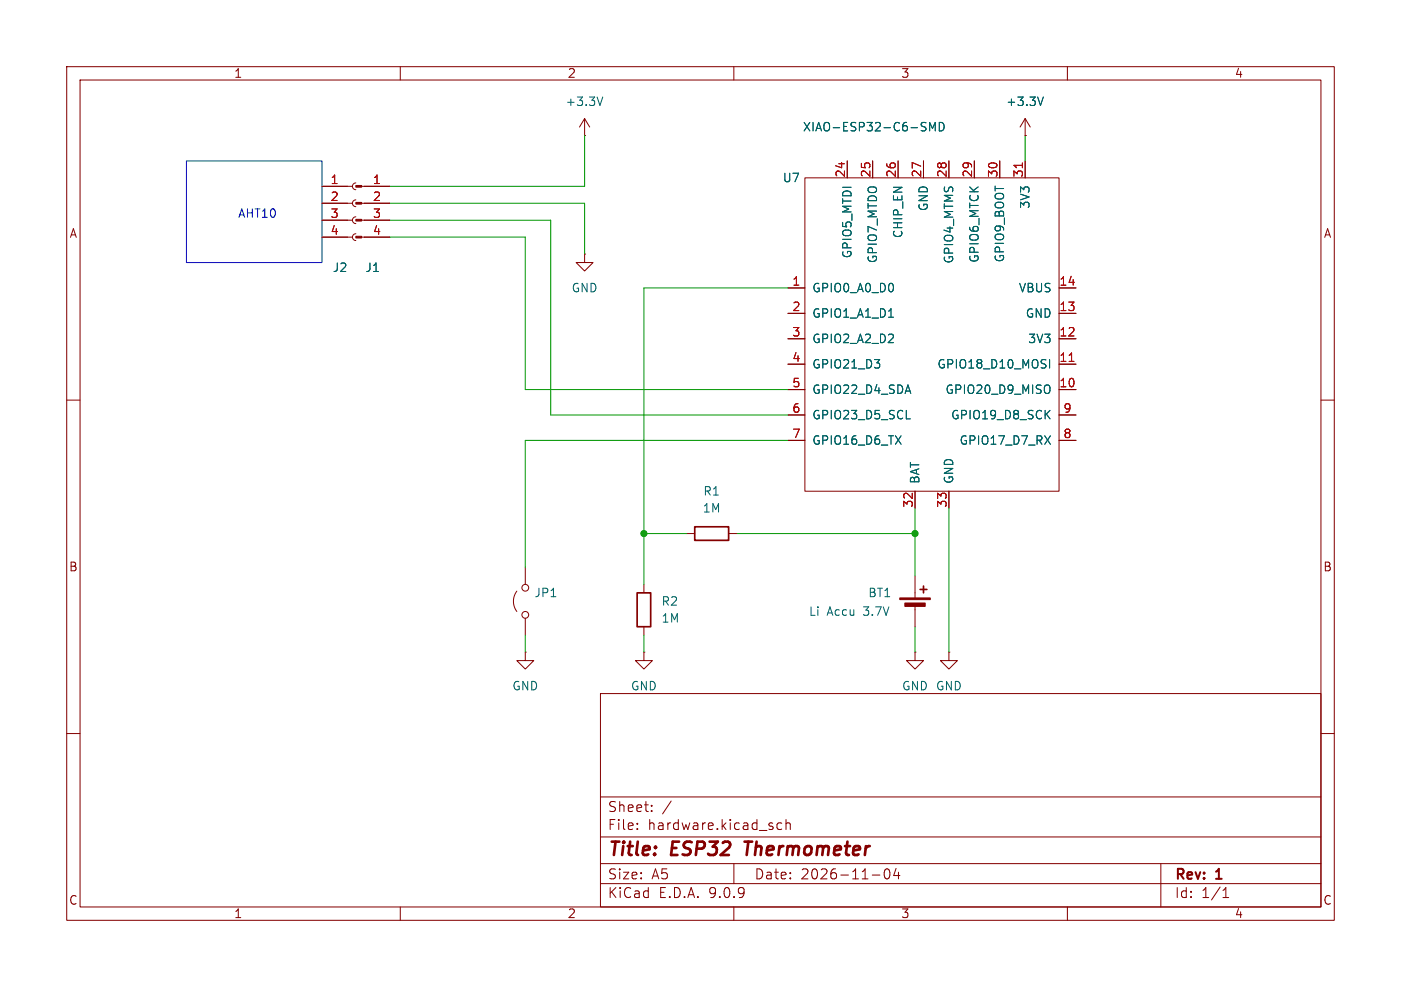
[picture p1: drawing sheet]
(kicad_sch
 (version 20250114)
 (generator "eeschema")
 (generator_version "9.0")
 (paper "A5")
 (title_block
  (title "ESP32 Thermometer")
  (date "2026-11-04")
  (rev "1"))
 (lib_symbols
  (symbol "Connector:Conn_01x04_Pin"
   (pin_names
    (offset 1.016) (hide yes)) (exclude_from_sim no) (in_bom yes) (on_board yes)
   (property "Reference" "J" (at 0 5.08 0) (effects (font (size 1.27 1.27))))
   (property "Value" "Conn_01x04_Pin" (at 0 -7.62 0) (effects (font (size 1.27 1.27))))
   (property "Footprint" "" (at 0 0 0) (effects (font (size 1.27 1.27)) (hide yes)))
   (property "Datasheet" "~" (at 0 0 0) (effects (font (size 1.27 1.27)) (hide yes)))
   (property "Description" "Generic connector, single row, 01x04, script generated" (at 0 0 0) (effects (font (size 1.27 1.27)) (hide yes)))
   (property "ki_locked" "" (at 0 0 0) (effects (font (size 1.27 1.27))))
   (symbol "Conn_01x04_Pin_1_1"
    (rectangle (start 0.8636 2.667) (end 0 2.413) (stroke (width 0.1524) (type default)) (fill (type outline)))
    (rectangle (start 0.8636 0.127) (end 0 -0.127) (stroke (width 0.1524) (type default)) (fill (type outline)))
    (rectangle (start 0.8636 -2.413) (end 0 -2.667) (stroke (width 0.1524) (type default)) (fill (type outline)))
    (rectangle (start 0.8636 -4.953) (end 0 -5.207) (stroke (width 0.1524) (type default)) (fill (type outline)))
    (polyline (pts (xy 1.27 2.54) (xy 0.8636 2.54)) (stroke (width 0.1524) (type default)) (fill (type none)))
    (polyline (pts (xy 1.27 0) (xy 0.8636 0)) (stroke (width 0.1524) (type default)) (fill (type none)))
    (polyline (pts (xy 1.27 -2.54) (xy 0.8636 -2.54)) (stroke (width 0.1524) (type default)) (fill (type none)))
    (polyline (pts (xy 1.27 -5.08) (xy 0.8636 -5.08)) (stroke (width 0.1524) (type default)) (fill (type none)))
    (pin passive line (at 5.08 2.54 180) (length 3.81) (name "Pin_1" (effects (font (size 1.27 1.27)))) (number "1" (effects (font (size 1.27 1.27)))))
    (pin passive line (at 5.08 0 180) (length 3.81) (name "Pin_2" (effects (font (size 1.27 1.27)))) (number "2" (effects (font (size 1.27 1.27)))))
    (pin passive line (at 5.08 -2.54 180) (length 3.81) (name "Pin_3" (effects (font (size 1.27 1.27)))) (number "3" (effects (font (size 1.27 1.27)))))
    (pin passive line (at 5.08 -5.08 180) (length 3.81) (name "Pin_4" (effects (font (size 1.27 1.27)))) (number "4" (effects (font (size 1.27 1.27))))))
   (embedded_fonts no))
  (symbol "Connector:Conn_01x04_Socket"
   (pin_names
    (offset 1.016) (hide yes)) (exclude_from_sim no) (in_bom yes) (on_board yes)
   (property "Reference" "J" (at 0 5.08 0) (effects (font (size 1.27 1.27))))
   (property "Value" "Conn_01x04_Socket" (at 0 -7.62 0) (effects (font (size 1.27 1.27))))
   (property "Footprint" "" (at 0 0 0) (effects (font (size 1.27 1.27)) (hide yes)))
   (property "Datasheet" "~" (at 0 0 0) (effects (font (size 1.27 1.27)) (hide yes)))
   (property "Description" "Generic connector, single row, 01x04, script generated" (at 0 0 0) (effects (font (size 1.27 1.27)) (hide yes)))
   (property "ki_locked" "" (at 0 0 0) (effects (font (size 1.27 1.27))))
   (symbol "Conn_01x04_Socket_1_1"
    (polyline (pts (xy -1.27 2.54) (xy -0.508 2.54)) (stroke (width 0.1524) (type default)) (fill (type none)))
    (polyline (pts (xy -1.27 0) (xy -0.508 0)) (stroke (width 0.1524) (type default)) (fill (type none)))
    (polyline (pts (xy -1.27 -2.54) (xy -0.508 -2.54)) (stroke (width 0.1524) (type default)) (fill (type none)))
    (polyline (pts (xy -1.27 -5.08) (xy -0.508 -5.08)) (stroke (width 0.1524) (type default)) (fill (type none)))
    (arc (start 0 2.032) (mid -0.5058 2.54) (end 0 3.048) (stroke (width 0.1524) (type default)) (fill (type none)))
    (arc (start 0 -0.508) (mid -0.5058 0) (end 0 0.508) (stroke (width 0.1524) (type default)) (fill (type none)))
    (arc (start 0 -3.048) (mid -0.5058 -2.54) (end 0 -2.032) (stroke (width 0.1524) (type default)) (fill (type none)))
    (arc (start 0 -5.588) (mid -0.5058 -5.08) (end 0 -4.572) (stroke (width 0.1524) (type default)) (fill (type none)))
    (pin passive line (at -5.08 2.54 0) (length 3.81) (name "Pin_1" (effects (font (size 1.27 1.27)))) (number "1" (effects (font (size 1.27 1.27)))))
    (pin passive line (at -5.08 0 0) (length 3.81) (name "Pin_2" (effects (font (size 1.27 1.27)))) (number "2" (effects (font (size 1.27 1.27)))))
    (pin passive line (at -5.08 -2.54 0) (length 3.81) (name "Pin_3" (effects (font (size 1.27 1.27)))) (number "3" (effects (font (size 1.27 1.27)))))
    (pin passive line (at -5.08 -5.08 0) (length 3.81) (name "Pin_4" (effects (font (size 1.27 1.27)))) (number "4" (effects (font (size 1.27 1.27))))))
   (embedded_fonts no))
  (symbol "Device:Battery_Cell"
   (pin_numbers (hide yes))
   (pin_names
    (offset 0) (hide yes)) (exclude_from_sim no) (in_bom yes) (on_board yes)
   (property "Reference" "BT" (at 2.54 2.54 0) (effects (font (size 1.27 1.27)) (justify left)))
   (property "Value" "Battery_Cell" (at 2.54 0 0) (effects (font (size 1.27 1.27)) (justify left)))
   (property "Footprint" "" (at 0 1.524 90) (effects (font (size 1.27 1.27)) (hide yes)))
   (property "Datasheet" "~" (at 0 1.524 90) (effects (font (size 1.27 1.27)) (hide yes)))
   (property "Description" "Single-cell battery" (at 0 0 0) (effects (font (size 1.27 1.27)) (hide yes)))
   (property "Sim.Device" "V" (at 0 0 0) (effects (font (size 1.27 1.27)) (hide yes)))
   (property "Sim.Type" "DC" (at 0 0 0) (effects (font (size 1.27 1.27)) (hide yes)))
   (property "Sim.Pins" "1=+ 2=-" (at 0 0 0) (effects (font (size 1.27 1.27)) (hide yes)))
   (symbol "Battery_Cell_0_1"
    (rectangle (start -2.286 1.778) (end 2.286 1.524) (stroke (width 0) (type default)) (fill (type outline)))
    (rectangle (start -1.524 1.016) (end 1.524 0.508) (stroke (width 0) (type default)) (fill (type outline)))
    (polyline (pts (xy 0 1.778) (xy 0 2.54)) (stroke (width 0) (type default)) (fill (type none)))
    (polyline (pts (xy 0 0.762) (xy 0 0)) (stroke (width 0) (type default)) (fill (type none)))
    (polyline (pts (xy 0.762 3.048) (xy 1.778 3.048)) (stroke (width 0.254) (type default)) (fill (type none)))
    (polyline (pts (xy 1.27 3.556) (xy 1.27 2.54)) (stroke (width 0.254) (type default)) (fill (type none))))
   (symbol "Battery_Cell_1_1"
    (pin passive line (at 0 5.08 270) (length 2.54) (name "+" (effects (font (size 1.27 1.27)))) (number "1" (effects (font (size 1.27 1.27)))))
    (pin passive line (at 0 -2.54 90) (length 2.54) (name "-" (effects (font (size 1.27 1.27)))) (number "2" (effects (font (size 1.27 1.27))))))
   (embedded_fonts no))
  (symbol "Device:R"
   (pin_numbers (hide yes))
   (pin_names
    (offset 0)) (exclude_from_sim no) (in_bom yes) (on_board yes)
   (property "Reference" "R" (at 2.032 0 90) (effects (font (size 1.27 1.27))))
   (property "Value" "R" (at 0 0 90) (effects (font (size 1.27 1.27))))
   (property "Footprint" "" (at -1.778 0 90) (effects (font (size 1.27 1.27)) (hide yes)))
   (property "Datasheet" "~" (at 0 0 0) (effects (font (size 1.27 1.27)) (hide yes)))
   (property "Description" "Resistor" (at 0 0 0) (effects (font (size 1.27 1.27)) (hide yes)))
   (symbol "R_0_1"
    (rectangle (start -1.016 -2.54) (end 1.016 2.54) (stroke (width 0.254) (type default)) (fill (type none))))
   (symbol "R_1_1"
    (pin passive line (at 0 3.81 270) (length 1.27) (name "~" (effects (font (size 1.27 1.27)))) (number "1" (effects (font (size 1.27 1.27)))))
    (pin passive line (at 0 -3.81 90) (length 1.27) (name "~" (effects (font (size 1.27 1.27)))) (number "2" (effects (font (size 1.27 1.27))))))
   (embedded_fonts no))
  (symbol "Jumper:Jumper_2_Open"
   (pin_numbers (hide yes))
   (pin_names
    (offset 0) (hide yes)) (exclude_from_sim no) (in_bom yes) (on_board yes)
   (property "Reference" "JP" (at 0 2.794 0) (effects (font (size 1.27 1.27))))
   (property "Value" "Jumper_2_Open" (at 0 -2.286 0) (effects (font (size 1.27 1.27))))
   (property "Footprint" "" (at 0 0 0) (effects (font (size 1.27 1.27)) (hide yes)))
   (property "Datasheet" "~" (at 0 0 0) (effects (font (size 1.27 1.27)) (hide yes)))
   (property "Description" "Jumper, 2-pole, open" (at 0 0 0) (effects (font (size 1.27 1.27)) (hide yes)))
   (symbol "Jumper_2_Open_0_0"
    (circle (center -2.032 0) (radius 0.508) (stroke (width 0) (type default)) (fill (type none)))
    (circle (center 2.032 0) (radius 0.508) (stroke (width 0) (type default)) (fill (type none))))
   (symbol "Jumper_2_Open_0_1"
    (arc (start -1.524 1.27) (mid 0 1.778) (end 1.524 1.27) (stroke (width 0) (type default)) (fill (type none))))
   (symbol "Jumper_2_Open_1_1"
    (pin passive line (at -5.08 0 0) (length 2.54) (name "A" (effects (font (size 1.27 1.27)))) (number "1" (effects (font (size 1.27 1.27)))))
    (pin passive line (at 5.08 0 180) (length 2.54) (name "B" (effects (font (size 1.27 1.27)))) (number "2" (effects (font (size 1.27 1.27))))))
   (embedded_fonts no))
  (symbol "Seeed_Studio_XIAO_Series:XIAO-ESP32-C6-SMD"
   (pin_names
    (offset 1.016)) (exclude_from_sim no) (in_bom yes) (on_board yes)
   (property "Reference" "U" (at -18.542 23.114 0) (effects (font (size 1.27 1.27))))
   (property "Value" "XIAO-ESP32-C6-SMD" (at -8.382 21.336 0) (effects (font (size 1.27 1.27))))
   (property "Footprint" "Seeed_Studio_XIAO_Series:XIAO-ESP32-C6-SMD" (at -8.89 5.08 0) (effects (font (size 1.27 1.27)) (hide yes)))
   (property "Datasheet" "" (at -8.89 5.08 0) (effects (font (size 1.27 1.27)) (hide yes)))
   (property "Description" "" (at 0 0 0) (effects (font (size 1.27 1.27)) (hide yes)))
   (symbol "XIAO-ESP32-C6-SMD_0_1"
    (rectangle (start -19.05 20.32) (end 19.05 -26.67) (stroke (width 0) (type default)) (fill (type none))))
   (symbol "XIAO-ESP32-C6-SMD_1_1"
    (pin passive line (at -21.59 3.81 0) (length 2.54) (name "GPIO0_A0_D0" (effects (font (size 1.27 1.27)))) (number "1" (effects (font (size 1.27 1.27)))))
    (pin passive line (at -21.59 0 0) (length 2.54) (name "GPIO1_A1_D1" (effects (font (size 1.27 1.27)))) (number "2" (effects (font (size 1.27 1.27)))))
    (pin passive line (at -21.59 -3.81 0) (length 2.54) (name "GPIO2_A2_D2" (effects (font (size 1.27 1.27)))) (number "3" (effects (font (size 1.27 1.27)))))
    (pin passive line (at -21.59 -7.62 0) (length 2.54) (name "GPIO21_D3" (effects (font (size 1.27 1.27)))) (number "4" (effects (font (size 1.27 1.27)))))
    (pin passive line (at -21.59 -11.43 0) (length 2.54) (name "GPIO22_D4_SDA" (effects (font (size 1.27 1.27)))) (number "5" (effects (font (size 1.27 1.27)))))
    (pin passive line (at -21.59 -15.24 0) (length 2.54) (name "GPIO23_D5_SCL" (effects (font (size 1.27 1.27)))) (number "6" (effects (font (size 1.27 1.27)))))
    (pin passive line (at -21.59 -19.05 0) (length 2.54) (name "GPIO16_D6_TX" (effects (font (size 1.27 1.27)))) (number "7" (effects (font (size 1.27 1.27)))))
    (pin passive line (at -12.7 22.86 270) (length 2.54) (name "GPIO5_MTDI" (effects (font (size 1.27 1.27)))) (number "24" (effects (font (size 1.27 1.27)))))
    (pin passive line (at -8.89 22.86 270) (length 2.54) (name "GPIO7_MTDO" (effects (font (size 1.27 1.27)))) (number "25" (effects (font (size 1.27 1.27)))))
    (pin passive line (at -5.08 22.86 270) (length 2.54) (name "CHIP_EN" (effects (font (size 1.27 1.27)))) (number "26" (effects (font (size 1.27 1.27)))))
    (pin passive line (at -2.54 -29.21 90) (length 2.54) (name "BAT" (effects (font (size 1.27 1.27)))) (number "32" (effects (font (size 1.27 1.27)))))
    (pin passive line (at -1.27 22.86 270) (length 2.54) (name "GND" (effects (font (size 1.27 1.27)))) (number "27" (effects (font (size 1.27 1.27)))))
    (pin passive line (at 2.54 22.86 270) (length 2.54) (name "GPIO4_MTMS" (effects (font (size 1.27 1.27)))) (number "28" (effects (font (size 1.27 1.27)))))
    (pin passive line (at 2.54 -29.21 90) (length 2.54) (name "GND" (effects (font (size 1.27 1.27)))) (number "33" (effects (font (size 1.27 1.27)))))
    (pin passive line (at 6.35 22.86 270) (length 2.54) (name "GPIO6_MTCK" (effects (font (size 1.27 1.27)))) (number "29" (effects (font (size 1.27 1.27)))))
    (pin passive line (at 10.16 22.86 270) (length 2.54) (name "GPIO9_BOOT" (effects (font (size 1.27 1.27)))) (number "30" (effects (font (size 1.27 1.27)))))
    (pin passive line (at 13.97 22.86 270) (length 2.54) (name "3V3" (effects (font (size 1.27 1.27)))) (number "31" (effects (font (size 1.27 1.27)))))
    (pin passive line (at 21.59 3.81 180) (length 2.54) (name "VBUS" (effects (font (size 1.27 1.27)))) (number "14" (effects (font (size 1.27 1.27)))))
    (pin passive line (at 21.59 0 180) (length 2.54) (name "GND" (effects (font (size 1.27 1.27)))) (number "13" (effects (font (size 1.27 1.27)))))
    (pin passive line (at 21.59 -3.81 180) (length 2.54) (name "3V3" (effects (font (size 1.27 1.27)))) (number "12" (effects (font (size 1.27 1.27)))))
    (pin passive line (at 21.59 -7.62 180) (length 2.54) (name "GPIO18_D10_MOSI" (effects (font (size 1.27 1.27)))) (number "11" (effects (font (size 1.27 1.27)))))
    (pin passive line (at 21.59 -11.43 180) (length 2.54) (name "GPIO20_D9_MISO" (effects (font (size 1.27 1.27)))) (number "10" (effects (font (size 1.27 1.27)))))
    (pin passive line (at 21.59 -15.24 180) (length 2.54) (name "GPIO19_D8_SCK" (effects (font (size 1.27 1.27)))) (number "9" (effects (font (size 1.27 1.27)))))
    (pin passive line (at 21.59 -19.05 180) (length 2.54) (name "GPIO17_D7_RX" (effects (font (size 1.27 1.27)))) (number "8" (effects (font (size 1.27 1.27))))))
   (embedded_fonts no))
  (symbol "power:+3.3V"
   (power)
   (pin_numbers (hide yes))
   (pin_names
    (offset 0) (hide yes)) (exclude_from_sim no) (in_bom yes) (on_board yes)
   (property "Reference" "#PWR" (at 0 -3.81 0) (effects (font (size 1.27 1.27)) (hide yes)))
   (property "Value" "+3.3V" (at 0 3.556 0) (effects (font (size 1.27 1.27))))
   (property "Footprint" "" (at 0 0 0) (effects (font (size 1.27 1.27)) (hide yes)))
   (property "Datasheet" "" (at 0 0 0) (effects (font (size 1.27 1.27)) (hide yes)))
   (property "Description" "Power symbol creates a global label with name \"+3.3V\"" (at 0 0 0) (effects (font (size 1.27 1.27)) (hide yes)))
   (symbol "+3.3V_0_1"
    (polyline (pts (xy -0.762 1.27) (xy 0 2.54)) (stroke (width 0) (type default)) (fill (type none)))
    (polyline (pts (xy 0 2.54) (xy 0.762 1.27)) (stroke (width 0) (type default)) (fill (type none)))
    (polyline (pts (xy 0 0) (xy 0 2.54)) (stroke (width 0) (type default)) (fill (type none))))
   (symbol "+3.3V_1_1"
    (pin power_in line (at 0 0 90) (length 0) (name "~" (effects (font (size 1.27 1.27)))) (number "1" (effects (font (size 1.27 1.27))))))
   (embedded_fonts no))
  (symbol "power:GND"
   (power)
   (pin_numbers (hide yes))
   (pin_names
    (offset 0) (hide yes)) (exclude_from_sim no) (in_bom yes) (on_board yes)
   (property "Reference" "#PWR" (at 0 -6.35 0) (effects (font (size 1.27 1.27)) (hide yes)))
   (property "Value" "GND" (at 0 -3.81 0) (effects (font (size 1.27 1.27))))
   (property "Footprint" "" (at 0 0 0) (effects (font (size 1.27 1.27)) (hide yes)))
   (property "Datasheet" "" (at 0 0 0) (effects (font (size 1.27 1.27)) (hide yes)))
   (property "Description" "Power symbol creates a global label with name \"GND\" , ground" (at 0 0 0) (effects (font (size 1.27 1.27)) (hide yes)))
   (symbol "GND_0_1"
    (polyline (pts (xy 0 0) (xy 0 -1.27) (xy 1.27 -1.27) (xy 0 -2.54) (xy -1.27 -1.27) (xy 0 -1.27)) (stroke (width 0) (type default)) (fill (type none))))
   (symbol "GND_1_1"
    (pin power_in line (at 0 0 270) (length 0) (name "~" (effects (font (size 1.27 1.27)))) (number "1" (effects (font (size 1.27 1.27))))))
   (embedded_fonts no)))
 (rectangle
  (start 27.94 24.13)
  (end 48.26 39.37)
  (stroke (width 0) (type default))
  (fill (type none)))
 (text "AHT10"
  (exclude_from_sim no)
  (at 38.608 32.258 0)
  (effects (font (size 1.27 1.27))))
 (junction
  (at 137.16 80.01)
  (diameter 0)
  (color 0 0 0 0))
 (junction
  (at 96.52 80.01)
  (diameter 0)
  (color 0 0 0 0))
 (wire
  (pts (xy 96.52 43.18) (xy 96.52 80.01))
  (stroke (width 0) (type default)))
 (wire
  (pts (xy 58.42 33.02) (xy 82.55 33.02))
  (stroke (width 0) (type default)))
 (wire
  (pts (xy 82.55 62.23) (xy 118.11 62.23))
  (stroke (width 0) (type default)))
 (wire
  (pts (xy 153.67 20.32) (xy 153.67 24.13))
  (stroke (width 0) (type default)))
 (wire
  (pts (xy 87.63 27.94) (xy 87.63 20.32))
  (stroke (width 0) (type default)))
 (wire
  (pts (xy 58.42 27.94) (xy 87.63 27.94))
  (stroke (width 0) (type default)))
 (wire
  (pts (xy 96.52 87.63) (xy 96.52 80.01))
  (stroke (width 0) (type default)))
 (wire
  (pts (xy 78.74 95.25) (xy 78.74 97.79))
  (stroke (width 0) (type default)))
 (wire
  (pts (xy 58.42 35.56) (xy 78.74 35.56))
  (stroke (width 0) (type default)))
 (wire
  (pts (xy 96.52 80.01) (xy 102.87 80.01))
  (stroke (width 0) (type default)))
 (wire
  (pts (xy 82.55 33.02) (xy 82.55 62.23))
  (stroke (width 0) (type default)))
 (wire
  (pts (xy 137.16 93.98) (xy 137.16 97.79))
  (stroke (width 0) (type default)))
 (wire
  (pts (xy 78.74 66.04) (xy 118.11 66.04))
  (stroke (width 0) (type default)))
 (wire
  (pts (xy 110.49 80.01) (xy 137.16 80.01))
  (stroke (width 0) (type default)))
 (wire
  (pts (xy 78.74 66.04) (xy 78.74 85.09))
  (stroke (width 0) (type default)))
 (wire
  (pts (xy 58.42 30.48) (xy 87.63 30.48))
  (stroke (width 0) (type default)))
 (wire
  (pts (xy 137.16 76.2) (xy 137.16 80.01))
  (stroke (width 0) (type default)))
 (wire
  (pts (xy 87.63 30.48) (xy 87.63 38.1))
  (stroke (width 0) (type default)))
 (wire
  (pts (xy 78.74 35.56) (xy 78.74 58.42))
  (stroke (width 0) (type default)))
 (wire
  (pts (xy 78.74 58.42) (xy 118.11 58.42))
  (stroke (width 0) (type default)))
 (wire
  (pts (xy 142.24 76.2) (xy 142.24 97.79))
  (stroke (width 0) (type default)))
 (wire
  (pts (xy 118.11 43.18) (xy 96.52 43.18))
  (stroke (width 0) (type default)))
 (wire
  (pts (xy 96.52 95.25) (xy 96.52 97.79))
  (stroke (width 0) (type default)))
 (wire
  (pts (xy 137.16 80.01) (xy 137.16 86.36))
  (stroke (width 0) (type default)))
 (symbol
  (lib_id "Device:Battery_Cell")
  (at 137.16 91.44 0)
  (unit 1)
  (exclude_from_sim no)
  (in_bom yes)
  (on_board yes)
  (dnp no)
  (property "Reference" "BT1" (at 130.048 88.9 0) (effects (font (size 1.27 1.27)) (justify left)))
  (property "Value" "Li Accu 3.7V" (at 121.158 91.694 0) (effects (font (size 1.27 1.27)) (justify left)))
  (property "Footprint" "" (at 137.16 89.916 90) (effects (font (size 1.27 1.27)) (hide yes)))
  (property "Datasheet" "~" (at 137.16 89.916 90) (effects (font (size 1.27 1.27)) (hide yes)))
  (property "Description" "Single-cell battery" (at 137.16 91.44 0) (effects (font (size 1.27 1.27)) (hide yes)))
  (property "Sim.Device" "V" (at 137.16 91.44 0) (effects (font (size 1.27 1.27)) (hide yes)))
  (property "Sim.Type" "DC" (at 137.16 91.44 0) (effects (font (size 1.27 1.27)) (hide yes)))
  (property "Sim.Pins" "1=+ 2=-" (at 137.16 91.44 0) (effects (font (size 1.27 1.27)) (hide yes)))
  (pin "2")
  (pin "1"))
 (symbol
  (lib_id "power:GND")
  (at 87.63 38.1 0)
  (unit 1)
  (exclude_from_sim no)
  (in_bom yes)
  (on_board yes)
  (dnp no)
  (fields_autoplaced yes)
  (property "Reference" "#PWR05" (at 87.63 44.45 0) (effects (font (size 1.27 1.27)) (hide yes)))
  (property "Value" "GND" (at 87.63 43.18 0) (effects (font (size 1.27 1.27))))
  (property "Footprint" "" (at 87.63 38.1 0) (effects (font (size 1.27 1.27)) (hide yes)))
  (property "Datasheet" "" (at 87.63 38.1 0) (effects (font (size 1.27 1.27)) (hide yes)))
  (property "Description" "Power symbol creates a global label with name \"GND\" , ground" (at 87.63 38.1 0) (effects (font (size 1.27 1.27)) (hide yes)))
  (pin "1"))
 (symbol
  (lib_id "Seeed_Studio_XIAO_Series:XIAO-ESP32-C6-SMD")
  (at 139.7 46.99 0)
  (unit 1)
  (exclude_from_sim no)
  (in_bom yes)
  (on_board yes)
  (dnp no)
  (property "Reference" "U7" (at 118.618 26.67 0) (effects (font (size 1.27 1.27))))
  (property "Value" "XIAO-ESP32-C6-SMD" (at 131.064 19.05 0) (effects (font (size 1.27 1.27))))
  (property "Footprint" "Seeed_Studio_XIAO_Series:XIAO-ESP32-C6-SMD" (at 130.81 41.91 0) (effects (font (size 1.27 1.27)) (hide yes)))
  (property "Datasheet" "" (at 130.81 41.91 0) (effects (font (size 1.27 1.27)) (hide yes)))
  (property "Description" "" (at 139.7 46.99 0) (effects (font (size 1.27 1.27)) (hide yes)))
  (pin "8")
  (pin "11")
  (pin "32")
  (pin "9")
  (pin "3")
  (pin "29")
  (pin "33")
  (pin "30")
  (pin "25")
  (pin "26")
  (pin "2")
  (pin "1")
  (pin "13")
  (pin "28")
  (pin "7")
  (pin "14")
  (pin "27")
  (pin "6")
  (pin "10")
  (pin "4")
  (pin "24")
  (pin "31")
  (pin "5")
  (pin "12"))
 (symbol
  (lib_id "power:+3.3V")
  (at 153.67 20.32 0)
  (unit 1)
  (exclude_from_sim no)
  (in_bom yes)
  (on_board yes)
  (dnp no)
  (fields_autoplaced yes)
  (property "Reference" "#PWR07" (at 153.67 24.13 0) (effects (font (size 1.27 1.27)) (hide yes)))
  (property "Value" "+3.3V" (at 153.67 15.24 0) (effects (font (size 1.27 1.27))))
  (property "Footprint" "" (at 153.67 20.32 0) (effects (font (size 1.27 1.27)) (hide yes)))
  (property "Datasheet" "" (at 153.67 20.32 0) (effects (font (size 1.27 1.27)) (hide yes)))
  (property "Description" "Power symbol creates a global label with name \"+3.3V\"" (at 153.67 20.32 0) (effects (font (size 1.27 1.27)) (hide yes)))
  (pin "1"))
 (symbol
  (lib_id "Connector:Conn_01x04_Socket")
  (at 53.34 30.48 0)
  (unit 1)
  (exclude_from_sim no)
  (in_bom yes)
  (on_board yes)
  (dnp no)
  (property "Reference" "J2" (at 49.784 40.132 0) (effects (font (size 1.27 1.27)) (justify left)))
  (property "Value" "Conn_01x04_Socket" (at 34.798 20.32 0) (effects (font (size 1.27 1.27)) (justify left) (hide yes)))
  (property "Footprint" "" (at 53.34 30.48 0) (effects (font (size 1.27 1.27)) (hide yes)))
  (property "Datasheet" "~" (at 53.34 30.48 0) (effects (font (size 1.27 1.27)) (hide yes)))
  (property "Description" "Generic connector, single row, 01x04, script generated" (at 53.34 30.48 0) (effects (font (size 1.27 1.27)) (hide yes)))
  (pin "2")
  (pin "3")
  (pin "4")
  (pin "1"))
 (symbol
  (lib_id "power:GND")
  (at 96.52 97.79 0)
  (unit 1)
  (exclude_from_sim no)
  (in_bom yes)
  (on_board yes)
  (dnp no)
  (fields_autoplaced yes)
  (property "Reference" "#PWR02" (at 96.52 104.14 0) (effects (font (size 1.27 1.27)) (hide yes)))
  (property "Value" "GND" (at 96.52 102.87 0) (effects (font (size 1.27 1.27))))
  (property "Footprint" "" (at 96.52 97.79 0) (effects (font (size 1.27 1.27)) (hide yes)))
  (property "Datasheet" "" (at 96.52 97.79 0) (effects (font (size 1.27 1.27)) (hide yes)))
  (property "Description" "Power symbol creates a global label with name \"GND\" , ground" (at 96.52 97.79 0) (effects (font (size 1.27 1.27)) (hide yes)))
  (pin "1"))
 (symbol
  (lib_id "power:+3.3V")
  (at 87.63 20.32 0)
  (unit 1)
  (exclude_from_sim no)
  (in_bom yes)
  (on_board yes)
  (dnp no)
  (fields_autoplaced yes)
  (property "Reference" "#PWR04" (at 87.63 24.13 0) (effects (font (size 1.27 1.27)) (hide yes)))
  (property "Value" "+3.3V" (at 87.63 15.24 0) (effects (font (size 1.27 1.27))))
  (property "Footprint" "" (at 87.63 20.32 0) (effects (font (size 1.27 1.27)) (hide yes)))
  (property "Datasheet" "" (at 87.63 20.32 0) (effects (font (size 1.27 1.27)) (hide yes)))
  (property "Description" "Power symbol creates a global label with name \"+3.3V\"" (at 87.63 20.32 0) (effects (font (size 1.27 1.27)) (hide yes)))
  (pin "1"))
 (symbol
  (lib_id "Device:R")
  (at 96.52 91.44 0)
  (unit 1)
  (exclude_from_sim no)
  (in_bom yes)
  (on_board yes)
  (dnp no)
  (fields_autoplaced yes)
  (property "Reference" "R2" (at 99.06 90.1699 0) (effects (font (size 1.27 1.27)) (justify left)))
  (property "Value" "1M" (at 99.06 92.7099 0) (effects (font (size 1.27 1.27)) (justify left)))
  (property "Footprint" "" (at 94.742 91.44 90) (effects (font (size 1.27 1.27)) (hide yes)))
  (property "Datasheet" "~" (at 96.52 91.44 0) (effects (font (size 1.27 1.27)) (hide yes)))
  (property "Description" "Resistor" (at 96.52 91.44 0) (effects (font (size 1.27 1.27)) (hide yes)))
  (pin "1")
  (pin "2"))
 (symbol
  (lib_id "power:GND")
  (at 78.74 97.79 0)
  (unit 1)
  (exclude_from_sim no)
  (in_bom yes)
  (on_board yes)
  (dnp no)
  (fields_autoplaced yes)
  (property "Reference" "#PWR03" (at 78.74 104.14 0) (effects (font (size 1.27 1.27)) (hide yes)))
  (property "Value" "GND" (at 78.74 102.87 0) (effects (font (size 1.27 1.27))))
  (property "Footprint" "" (at 78.74 97.79 0) (effects (font (size 1.27 1.27)) (hide yes)))
  (property "Datasheet" "" (at 78.74 97.79 0) (effects (font (size 1.27 1.27)) (hide yes)))
  (property "Description" "Power symbol creates a global label with name \"GND\" , ground" (at 78.74 97.79 0) (effects (font (size 1.27 1.27)) (hide yes)))
  (pin "1"))
 (symbol
  (lib_id "power:GND")
  (at 142.24 97.79 0)
  (unit 1)
  (exclude_from_sim no)
  (in_bom yes)
  (on_board yes)
  (dnp no)
  (fields_autoplaced yes)
  (property "Reference" "#PWR06" (at 142.24 104.14 0) (effects (font (size 1.27 1.27)) (hide yes)))
  (property "Value" "GND" (at 142.24 102.87 0) (effects (font (size 1.27 1.27))))
  (property "Footprint" "" (at 142.24 97.79 0) (effects (font (size 1.27 1.27)) (hide yes)))
  (property "Datasheet" "" (at 142.24 97.79 0) (effects (font (size 1.27 1.27)) (hide yes)))
  (property "Description" "Power symbol creates a global label with name \"GND\" , ground" (at 142.24 97.79 0) (effects (font (size 1.27 1.27)) (hide yes)))
  (pin "1"))
 (symbol
  (lib_id "Jumper:Jumper_2_Open")
  (at 78.74 90.17 90)
  (unit 1)
  (exclude_from_sim no)
  (in_bom yes)
  (on_board yes)
  (dnp no)
  (fields_autoplaced yes)
  (property "Reference" "JP1" (at 80.01 88.8999 90) (effects (font (size 1.27 1.27)) (justify right)))
  (property "Value" "Jumper_2_Open" (at 80.01 91.4399 90) (effects (font (size 1.27 1.27)) (justify right) (hide yes)))
  (property "Footprint" "" (at 78.74 90.17 0) (effects (font (size 1.27 1.27)) (hide yes)))
  (property "Datasheet" "~" (at 78.74 90.17 0) (effects (font (size 1.27 1.27)) (hide yes)))
  (property "Description" "Jumper, 2-pole, open" (at 78.74 90.17 0) (effects (font (size 1.27 1.27)) (hide yes)))
  (pin "2")
  (pin "1"))
 (symbol
  (lib_id "Device:R")
  (at 106.68 80.01 270)
  (unit 1)
  (exclude_from_sim no)
  (in_bom yes)
  (on_board yes)
  (dnp no)
  (fields_autoplaced yes)
  (property "Reference" "R1" (at 106.68 73.66 90) (effects (font (size 1.27 1.27))))
  (property "Value" "1M" (at 106.68 76.2 90) (effects (font (size 1.27 1.27))))
  (property "Footprint" "" (at 106.68 78.232 90) (effects (font (size 1.27 1.27)) (hide yes)))
  (property "Datasheet" "~" (at 106.68 80.01 0) (effects (font (size 1.27 1.27)) (hide yes)))
  (property "Description" "Resistor" (at 106.68 80.01 0) (effects (font (size 1.27 1.27)) (hide yes)))
  (pin "1")
  (pin "2"))
 (symbol
  (lib_id "power:GND")
  (at 137.16 97.79 0)
  (unit 1)
  (exclude_from_sim no)
  (in_bom yes)
  (on_board yes)
  (dnp no)
  (fields_autoplaced yes)
  (property "Reference" "#PWR01" (at 137.16 104.14 0) (effects (font (size 1.27 1.27)) (hide yes)))
  (property "Value" "GND" (at 137.16 102.87 0) (effects (font (size 1.27 1.27))))
  (property "Footprint" "" (at 137.16 97.79 0) (effects (font (size 1.27 1.27)) (hide yes)))
  (property "Datasheet" "" (at 137.16 97.79 0) (effects (font (size 1.27 1.27)) (hide yes)))
  (property "Description" "Power symbol creates a global label with name \"GND\" , ground" (at 137.16 97.79 0) (effects (font (size 1.27 1.27)) (hide yes)))
  (pin "1"))
 (symbol
  (lib_id "Connector:Conn_01x04_Pin")
  (at 53.34 30.48 0)
  (unit 1)
  (exclude_from_sim no)
  (in_bom yes)
  (on_board yes)
  (dnp no)
  (property "Reference" "J1" (at 55.88 40.132 0) (effects (font (size 1.27 1.27))))
  (property "Value" "Conn_01x04_Pin" (at 53.975 25.4 0) (effects (font (size 1.27 1.27)) (hide yes)))
  (property "Footprint" "" (at 53.34 30.48 0) (effects (font (size 1.27 1.27)) (hide yes)))
  (property "Datasheet" "~" (at 53.34 30.48 0) (effects (font (size 1.27 1.27)) (hide yes)))
  (property "Description" "Generic connector, single row, 01x04, script generated" (at 53.34 30.48 0) (effects (font (size 1.27 1.27)) (hide yes)))
  (pin "2")
  (pin "4")
  (pin "1")
  (pin "3"))
 (sheet_instances
  (path ""
   (page "1")))
 (embedded_fonts no))
